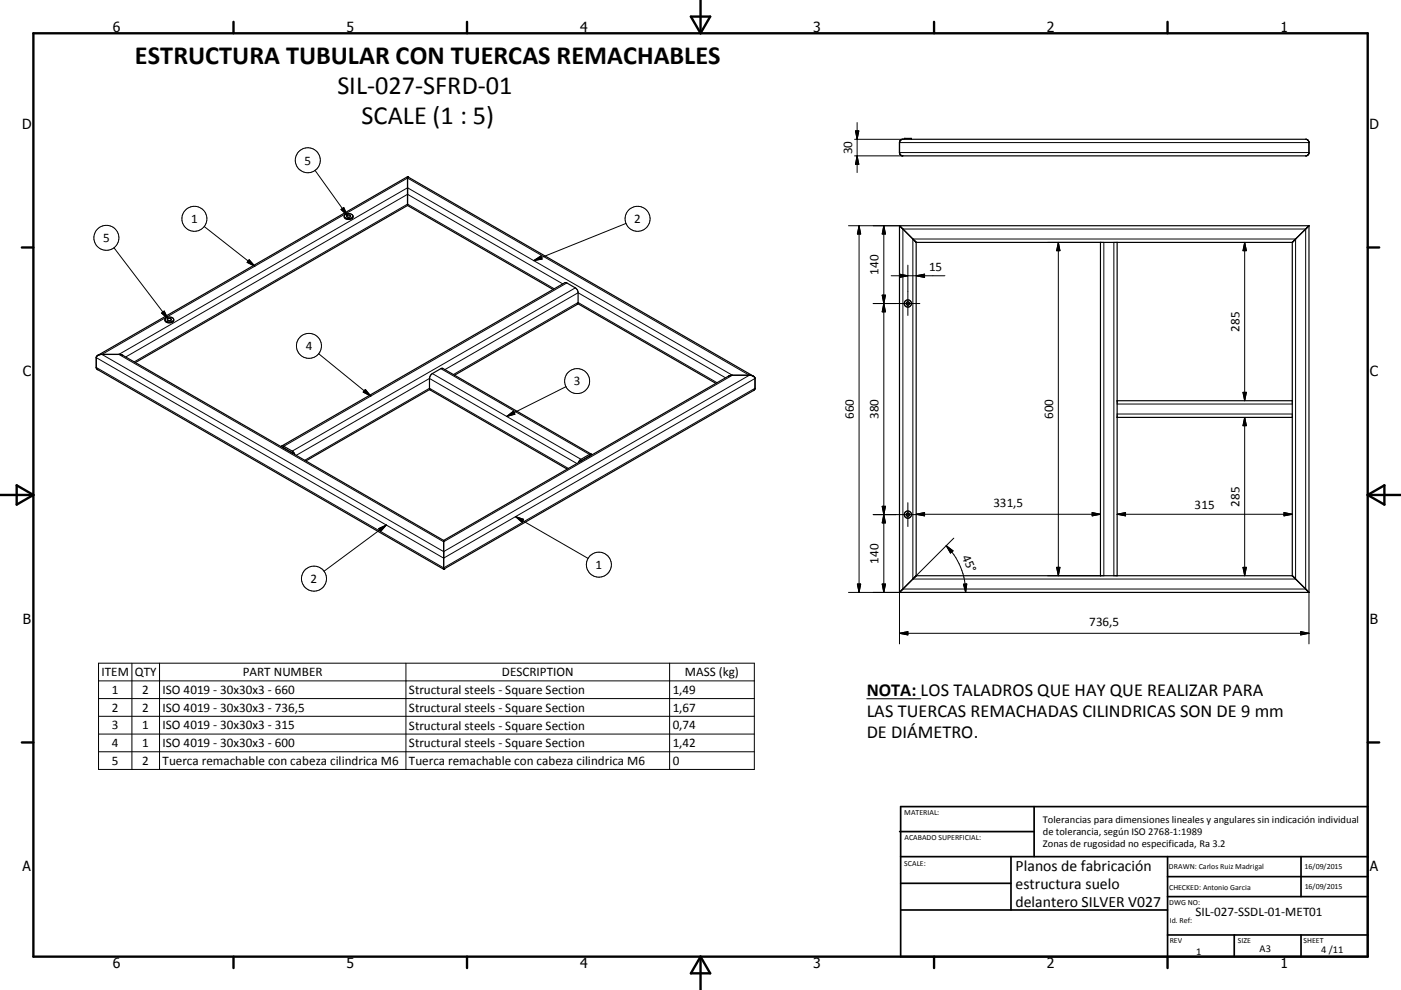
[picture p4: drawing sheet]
<svg xmlns="http://www.w3.org/2000/svg" width="420mm" height="297mm" viewBox="0 0 420 297" stroke-linecap="round" stroke-linejoin="round" font-family="sans-serif">
<g fill="none" stroke="#000" stroke-width=".36">
<path d="M122.2 53v8.6M122.2 53l103.7 59.9M122.2 53l-92.9 53.6M270 42.1l.5-.3h121.1l.5 .3 .3 .5v3.2l-.1 .5-.7 .5h-121.1l-.5-.3-.3-.5v-3.2zM271.1 41.8v-.3h2.2v.3M103.2 64.8a1.36 1.36 0 0 0 1.3 1 1.36 1.36 0 0 0 1.3-1M103.3 64.6a1.49 1.49 0 0 1 2.5 .3 1.48 1.48 0 0 1-2.6-.2zM104 64.7a.6 .6 0 0 1 .6-.2 .6 .6 0 0 1 .5 .5 .6 .6 0 0 1-.7 .2 .6 .6 0 0 1-.4-.5zM122.2 61.6l43.6 25.2M122.2 61.6l-81.6 47.2M269.7 67.7l5 5M269.7 67.7h122.7"/>
<path d="M269.7 67.7v110M274.7 72.7h112.7M274.7 72.7v100M329.9 72.7v100M334.9 72.7v100M387.4 72.7v100M387.5 72.7h-.1M392.4 67.7l-4.9 5M392.4 67.7v110M392.4 67.7h.1M50.3 95.6a.59 .59 0 0 1 1 .4 .59 .59 0 0 1-.6 .3 .59 .59 0 0 1-.5-.6zM52.1 95.9a1.42 1.42 0 0 1-2.4 .7l-.2-.7"/>
<path d="M52.1 95.8a1.58 1.58 0 0 1-2.6 .3M52.1 95.8a1.59 1.59 0 0 0-2.6 0v.3M173.2 91.1l41.4 23.9M128.8 116.8l-37.1 21.5M128.8 116.8v-3.3l.3-.9 .5-.5 3.1-1.6 44.6 25.8M128.8 116.8l41.3 23.9M136.3 112.6l36.8-21.3 .2-.4v-3.1l-.3-.9-3.1-2-.6-.1-84.8 49M84.5 133.8h.4l2.7 1.5 .8 1.1M84.5 133.8l-.2 .2M84.8 134.3l3.1 1.7M177 136.8l-3.1 1.7M177.3 136.2h-.4l-2.9 1.7-.6 .9"/>
<path d="M177.3 136.2l.2 .3M334.9 125.2h52.5M334.9 120.2h52.5M133 162.1v8.7M133 162.1l85.4-49.2 .9-.3h5.7a1.35 1.35 0 0 1 1.4 .9v3l-.5 .7-92.9 53.6M133 162.1l-96.2-55.5-.9-.3h-5.6l-1.1 .4-.2 .3-.1 3.2 .4 .7 103.7 59.9M269.7 177.7h122.7M269.7 177.7h.1M274.7 172.7l-5 5M274.7 172.7h112.7M387.4 172.7l5 5M392.4 177.7h.1"/>
<circle cx="272.2" cy="91" r="1.08"/>
<circle cx="272.2" cy="91" r=".5"/>
<circle cx="272.2" cy="154.4" r="1.09"/>
<circle cx="272.2" cy="154.4" r=".5"/>
</g>
<g fill="#000">
<circle cx="122.2" cy="53" r=".18"/>
<circle cx="133" cy="170.8" r=".18"/>
</g>
<g fill="none" stroke="#000" stroke-width=".3">
<path d="M256.5 39.3h1l-.5 2.5zM257 36.8v15M94.4 51.1l9.7 13.5M256.2 41.8h14.5M256.2 46.8h14.5M257 46.8l.5 2.5h-1zM269.7 42.8h122.7M269.7 45.8h122.7M34.2 74.3l16.1 21.3M61.2 68l15.2 11.9M74.7 77.9l1.7 2-2.3-1.2zM102.2 62.8l.9-.5 1 2.3z"/>
<path d="M160 78.2l2.2-1.4 .3 .9zM187.7 67l-27.7 11.2M254.4 67.7h15.3M257.6 67.7v110M257.6 67.7l.4 2.5h-1zM265 67.7l.5 2.5h-1zM265 67.7v110M270.7 68.7h120.8v108h-120.8zM272.2 79.6v15M273.7 71.7h114.7v102h-114.7zM314.1 72.7h15.8M317.3 72.7v100"/>
<path d="M317.3 72.7l.5 2.5h-1zM330.9 72.7v100M333.9 72.7v100M373.2 72.7l.5 2.5h-1zM373.2 72.7v47.5M48.4 93.9l.8-.6 1.1 2.3zM166.2 86.6l-44-25.4-82 47.4M168.7 85.2l-46.5-26.9-84.5 48.8M169.9 84.9l-84.8 49M172.5 86.4l-84.9 48.9M261.8 91.1h14M264.5 88.6h1l-.5 2.5z"/>
<path d="M265 91.1l.5 2.5h-1zM267.2 82.7h16.1M269.7 82.2l2.5 .5-2.5 .5zM274.7 82.7l2.5-.5v1zM28.9 107.3l104.1 60.1 93.4-53.9M28.9 110.2l104.1 60.2 93.4-53.9M30.6 106.3l91.6-52.9 102.5 59.2-91.7 52.9zM35.6 106.3l86.6-50 97.4 56.3-86.6 49.9zM95.5 106.1l15.7 12.7M109.5 116.8l1.7 2-2.3-1.2zM129.6 112.1l44.6 25.7M132.2 110.6l44.5 25.7"/>
<path d="M133.4 110.9l39.9-23.1 44.2 25.5M135.9 112.4l37.4-21.6 41.7 24M169.7 116l-17.8 8.9M372.7 117.7h1l-.5 2.5zM85.1 134.4h-.1M87.6 135.8l-.1 .1M88.8 136.6l40-23.1 44.2 25.6M91.4 138.1l37.4-21.6 41.6 24M151.9 124.9l2-1.5 .5 .9zM174.2 138.3h.1M176.7 136.8l.1 .1M334.9 124.2h52.5"/>
<path d="M334.9 121.2h52.5M373.2 125.2v47.5M373.2 125.2l.5 2.5h-1zM113.5 158.6l2.3-1.1-1.7 1.9zM115.8 157.5l-18.7 13.9M154.6 155l21.7 12.5M154.6 155l2.4 .8-.5 .9zM261.8 154.4h14M264.5 151.9h1l-.5 2.5zM265 154.4l.5 2.5h-1zM272.2 150.8v7.2M274.7 154.3h55.2"/>
<path d="M274.7 154.3l2.5-.5v1zM327.4 153.8l2.5 .5-2.5 .5zM334.9 154.3h52.5M334.9 154.3l2.5-.5v1zM384.9 153.8l2.5 .5-2.5 .5zM254.4 177.7h15.3v15.5M257 175.2h1l-.4 2.5zM264.5 175.2h1l-.5 2.5zM283.7 163.7a19.9 19.9 0 0 1 5.8 14M283.7 163.7l2 1.6-.7 .6zM286 161.4l-12.3 12.3M288.9 175.3l.9-.1-.3 2.5z"/>
<path d="M314.1 172.7h15.8M316.8 170.2h1l-.5 2.5zM372.7 170.2h1l-.5 2.5zM392.4 177.7v15.5M29.5 199h196.7v31.8h-196.7zM39.5 199v31.8M47.8 199v31.8M121.7 199v31.8M200.8 199v31.8M269.7 190h122.7M269.7 190l2.5-.5v1zM390 189.5l2.4 .5-2.4 .5z"/>
<path d="M29.5 204.3h196.7M29.5 209.6h196.7M29.5 214.9h196.7M259.9 209.6h16.1M29.5 220.2h196.7M29.5 225.5h196.7"/>
<circle cx="92.3" cy="48.1" r="3.7"/>
<circle cx="31.9" cy="71.3" r="3.7"/>
<circle cx="58.3" cy="65.6" r="3.8"/>
<circle cx="191.1" cy="65.6" r="3.7"/>
<circle cx="92.6" cy="103.8" r="3.8"/>
<circle cx="173" cy="114.3" r="3.8"/>
<circle cx="94.1" cy="173.6" r="3.7"/>
<circle cx="179.6" cy="169.4" r="3.8"/>
</g>
<g fill="none" stroke="#000" stroke-width=".71">
<path d="M10 10h400v277h-400zM70 6.6v3.4M140 6.6v3.4M207.1 5h5.8l-2.9 5zM210 0v10M280 6.6v3.4M350 6.6v3.4M6.6 74.2h3.4M410 74.2h3.5M0 148.5h10M5 145.6l5 2.9-5 2.9zM410 148.5h10.1"/>
<path d="M410 148.5l5.1-2.9v5.8zM6.6 222.7h3.4M410 222.7h3.5M70 287v3.4M140 287v3.4M210 287v10M210 287l2.9 5h-5.8zM280 287v3.4M350 287v3.4"/>
</g>
<g fill="none" stroke="#000" stroke-width=".51">
<path d="M269.7 249.5h40.3M270 242h140v45h-140zM270 257h140M303.1 257v16M310 242v15M350 257v30M390.1 257v12M270 265h33.1M270 273h80M350 269h60M350 263h60M350 280.5h60"/>
<path d="M370 280.5v6.5M390.1 280.5v6.5"/>
</g>
<g fill="#000" stroke="#000" stroke-width=".3">
<path d="M256.5 39.3h1l-.5 2.5zM257 46.8l.5 2.5h-1zM74.7 77.9l1.7 2-2.3-1.2zM102.2 62.8l.9-.5 1 2.3zM160 78.2l2.2-1.4 .3 .9zM257.6 67.7l.4 2.5h-1zM265 67.7l.5 2.5h-1zM317.3 72.7l.5 2.5h-1zM373.2 72.7l.5 2.5h-1zM48.4 93.9l.8-.6 1.1 2.3zM264.5 88.6h1l-.5 2.5zM265 91.1l.5 2.5h-1z"/>
<path d="M269.7 82.2l2.5 .5-2.5 .5zM274.7 82.7l2.5-.5v1zM109.5 116.8l1.7 2-2.3-1.2zM372.7 117.7h1l-.5 2.5zM151.9 124.9l2-1.5 .5 .9zM373.2 125.2l.5 2.5h-1zM113.5 158.6l2.3-1.1-1.7 1.9zM154.6 155l2.4 .8-.5 .9zM264.5 151.9h1l-.5 2.5zM265 154.4l.5 2.5h-1zM274.7 154.3l2.5-.5v1zM327.4 153.8l2.5 .5-2.5 .5z"/>
<path d="M334.9 154.3l2.5-.5v1zM384.9 153.8l2.5 .5-2.5 .5zM257 175.2h1l-.4 2.5zM264.5 175.2h1l-.5 2.5zM283.7 163.7l2 1.6-.7 .6zM288.9 175.3l.9-.1-.3 2.5zM316.8 170.2h1l-.5 2.5zM372.7 170.2h1l-.5 2.5zM269.7 190l2.5-.5v1zM390 189.5l2.4 .5-2.4 .5z"/>
</g>
<g font-size="7.9">
<text x="40.5" y="19.2">ESTRUCTURA TUBULAR CON TUERCAS REMACHABLES</text>
<text x="101.2" y="28.3">SIL-027-SFRD-01</text>
<text x="108.4" y="37.3">SCALE (1 : 5)</text>
</g>
<g font-size="5.5">
<text x="259.8" y="208.9">NOTA: LOS TALADROS QUE HAY QUE REALIZAR PARA</text>
<text x="259.8" y="215.1">LAS TUERCAS REMACHADAS CILINDRICAS SON DE 9 mm</text>
<text x="259.8" y="221.4">DE DIÁMETRO.</text>
</g>
<g font-size="4.7">
<text x="304.5" y="261.2">Planos de fabricación</text>
<text x="304.5" y="266.6">estructura suelo</text>
<text x="304.5" y="272">delantero SILVER V027</text>
</g>
<g font-size="4.2">
<text x="33.9" y="9.6">6</text>
<text x="103.9" y="9.6">5</text>
<text x="173.9" y="9.6">4</text>
<text x="243.8" y="9.6">3</text>
<text x="313.9" y="9.6">2</text>
<text x="383.9" y="9.6">1</text>
<text x="6.7" y="38.7">D</text>
<text x="410.5" y="38.7">D</text>
<text x="6.9" y="112.9">C</text>
<text x="410.7" y="112.9">C</text>
<text x="6.9" y="187.1">B</text>
<text x="410.7" y="187.1">B</text>
<text x="6.8" y="261.4">A</text>
<text x="410.7" y="261.4">A</text>
<text x="33.9" y="290.4">6</text>
<text x="103.9" y="290.4">5</text>
<text x="173.9" y="290.4">4</text>
<text x="243.8" y="290.4">3</text>
<text x="313.9" y="290.4">2</text>
<text x="383.9" y="290.4">1</text>
</g>
<g font-size="3.9">
<text x="255.4" y="46.3" transform="rotate(-90 255.4 46.3)">30</text>
<text x="91.3" y="49.4">5</text>
<text x="57.3" y="66.9">1</text>
<text x="190.2" y="66.9">2</text>
<text x="30.9" y="72.6">5</text>
<text x="263.4" y="82.4" transform="rotate(-90 263.4 82.4)">140</text>
<text x="278.6" y="81.2">15</text>
<text x="371.6" y="99.5" transform="rotate(-90 371.6 99.5)">285</text>
<text x="91.7" y="105.1">4</text>
<text x="172" y="115.6">3</text>
<text x="255.9" y="125.7" transform="rotate(-90 255.9 125.7)">660</text>
<text x="263.4" y="125.7" transform="rotate(-90 263.4 125.7)">380</text>
<text x="315.7" y="125.7" transform="rotate(-90 315.7 125.7)">600</text>
<text x="297.9" y="152.1">331,5</text>
<text x="358.1" y="152.7">315</text>
<text x="371.6" y="152" transform="rotate(-90 371.6 152)">285</text>
<text x="288.4" y="167" transform="rotate(67 288.4 167)">45°</text>
<text x="178.6" y="170.7">1</text>
<text x="263.4" y="169.1" transform="rotate(-90 263.4 169.1)">140</text>
<text x="93.1" y="174.8">2</text>
<text x="326.6" y="187.9">736,5</text>
<text x="30.5" y="202.9">ITEM</text>
<text x="40.5" y="202.9">QTY</text>
<text x="72.8" y="202.9">PART NUMBER</text>
<text x="150.5" y="202.9">DESCRIPTION</text>
<text x="205.3" y="202.9">MASS (kg)</text>
<text x="33.5" y="208.2">1</text>
<text x="42.7" y="208.2">2</text>
<text x="48.8" y="208.2">ISO 4019 - 30x30x3 - 660</text>
<text x="122.6" y="208.3">Structural steels - Square Section</text>
<text x="201.7" y="208.2">1,49</text>
<text x="33.5" y="213.5">2</text>
<text x="42.7" y="213.5">2</text>
<text x="48.8" y="213.5">ISO 4019 - 30x30x3 - 736,5</text>
<text x="122.6" y="213.6">Structural steels - Square Section</text>
<text x="201.7" y="213.5">1,67</text>
<text x="33.5" y="218.8">3</text>
<text x="42.7" y="218.8">1</text>
<text x="48.8" y="218.8">ISO 4019 - 30x30x3 - 315</text>
<text x="122.6" y="218.9">Structural steels - Square Section</text>
<text x="201.7" y="218.8">0,74</text>
<text x="33.5" y="224.1">4</text>
<text x="42.7" y="224.1">1</text>
<text x="48.8" y="224.1">ISO 4019 - 30x30x3 - 600</text>
<text x="122.6" y="224.2">Structural steels - Square Section</text>
<text x="201.7" y="224.1">1,42</text>
<text x="33.5" y="229.4">5</text>
<text x="42.7" y="229.4">2</text>
<text x="48.8" y="229.5">Tuerca remachable con cabeza cilindrica M6</text>
<text x="122.6" y="229.5">Tuerca remachable con cabeza cilindrica M6</text>
<text x="201.7" y="229.4">0</text>
<text x="358.4" y="274.9">SIL-027-SSDL-01-MET01</text>
</g>
<g font-size="3.1">
<text x="312.7" y="246.8">Tolerancias para dimensiones lineales y angulares sin indicación individual</text>
<text x="312.7" y="250.4">de tolerancia, según ISO 2768-1:1989</text>
<text x="312.7" y="254">Zonas de rugosidad no especificada, Ra 3.2</text>
<text x="358.6" y="286.5">1</text>
<text x="377.6" y="285.6">A3</text>
<text x="396.1" y="285.9">4 /11</text>
</g>
<g font-size="2.4">
<text x="271.1" y="244.4">MATERIAL:</text>
<text x="271.2" y="252">ACABADO SUPERFICIAL:</text>
<text x="271.1" y="259.7">SCALE:</text>
<text x="350.4" y="260.8">DRAWN: Carlos Ruiz Madrigal</text>
<text x="391.1" y="260.6">16/09/2015</text>
<text x="350.5" y="267">CHECKED: Antonio Garcia</text>
<text x="391.2" y="266.7">16/09/2015</text>
<text x="350.5" y="271.4">DWG NO:</text>
<text x="350.7" y="276.9">Id. Ref:</text>
<text x="350.7" y="282.8">REV</text>
<text x="371.1" y="282.9">SIZE</text>
<text x="390.8" y="283">SHEET</text>
</g>
</svg>
